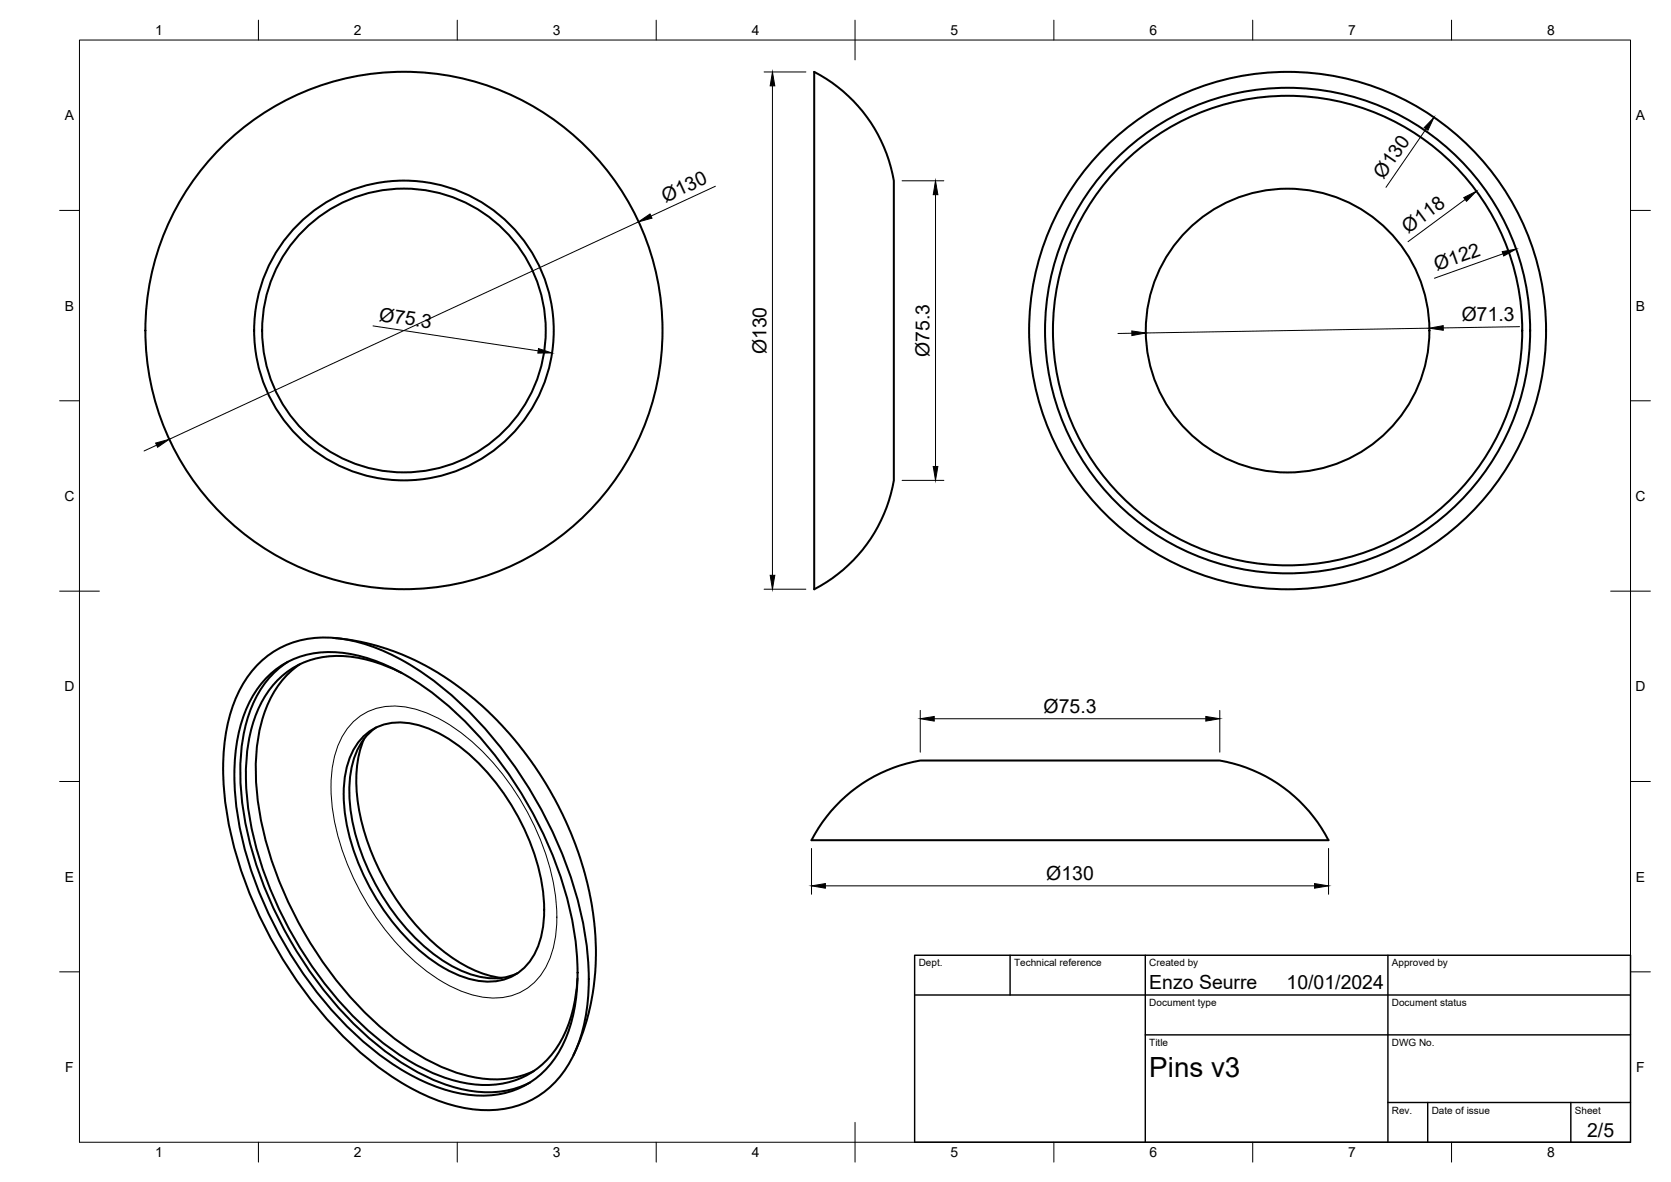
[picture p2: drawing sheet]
<svg xmlns="http://www.w3.org/2000/svg" width="420mm" height="297mm" viewBox="0 0 420 297" stroke-linecap="round" stroke-linejoin="round" font-family="sans-serif">
<!-- layer: Visible -->
<g fill="none" stroke="#000" stroke-width=".51">
<path d="M204.7 18.1a37.4 37.4 0 0 1 20 28v69.6a25.3 25.3 0 0 1-2.4 13.4 38 38 0 0 1-17.6 19zM65.7 166.2a24 24 0 0 1 21.3-5.5 55 55 0 0 1 24.3 12.2 106.4 106.4 0 0 1 35.8 61.9 55.4 55.4 0 0 1-1.6 27.3 24.5 24.5 0 0 1-15.3 15.8 31.7 31.7 0 0 1-21.9-2 78.3 78.3 0 0 1-29.4-23.8 104.8 104.8 0 0 1-22.4-51.5 49.6 49.6 0 0 1 3.2-26.1 26.2 26.2 0 0 1 6-8.3zM67.9 169.5a22.6 22.6 0 0 1 20-5.2 51.6 51.6 0 0 1 22.9 11.4 99.9 99.9 0 0 1 33.5 58.2 51.9 51.9 0 0 1-1.5 25.6 22.4 22.4 0 0 1-18.9 15.7 36.9 36.9 0 0 1-21.8-5.7 85.2 85.2 0 0 1-28.5-28.9 92.5 92.5 0 0 1-14.6-42.4 41.6 41.6 0 0 1 4.5-23.2l1.3-2zM72.4 166.3a25.8 25.8 0 0 0-10.7 16.4 63.4 63.4 0 0 0 1.9 32 100.8 100.8 0 0 0 31.2 47.9 53 53 0 0 0 21.6 11.2 24.9 24.9 0 0 0 16.9-1.8M75.4 166.9a25.4 25.4 0 0 0-10 16 62.1 62.1 0 0 0 2.1 30.8 96.2 96.2 0 0 0 32.4 47.8 47.1 47.1 0 0 0 20.6 9.4 23.3 23.3 0 0 0 13.7-1.7M83.8 160.3l3 .3a66.1 66.1 0 0 1 38 20.2l5.7 6.4 3 4 3 4.6 2.8 4.7 2.1 4 3.3 7.7 1.3 3.8 1.7 5.9 1.4 7.6 .6 5.2 .1 3.7v4.4l-.4 4.5a56.2 56.2 0 0 1-5.2 17.9M101 169.1a32.6 32.6 0 0 0-20.2-3.9 21.3 21.3 0 0 0-16.2 13.7 46.7 46.7 0 0 0-2.3 23.4 95.6 95.6 0 0 0 34.8 60.4 46.7 46.7 0 0 0 21.4 9.7 21.4 21.4 0 0 0 23.7-13 37.7 37.7 0 0 0 3-13.5M90.8 185.6a13.2 13.2 0 0 1 13.2-3.7 36.1 36.1 0 0 1 17.8 11.4 57.1 57.1 0 0 1 15 33.2 23.1 23.1 0 0 1-3.4 14.9 13.1 13.1 0 0 1-14.2 4.9 36.1 36.1 0 0 1-17.8-11.4 57.1 57.1 0 0 1-14.9-33.2 23.1 23.1 0 0 1 3.4-14.8zM91.5 185.7a32.2 32.2 0 0 0-.8 19.9 61.2 61.2 0 0 0 22.6 34.8 28.4 28.4 0 0 0 12.8 5.4M94.6 182.8a16.2 16.2 0 0 0-6.4 11.5 46.1 46.1 0 0 0 5.7 26.9 52.2 52.2 0 0 0 19.5 21.4 20.3 20.3 0 0 0 13.7 3l3-1M211.3 201.3a36.9 36.9 0 0 1 20.8-10.2h69.5a25.2 25.2 0 0 1 13.5 2.5 38 38 0 0 1 18.9 17.5h-130l2.8-4.5 2.1-2.7z"/>
<circle cx="101.6" cy="83.1" r="35.7"/>
<circle cx="101.6" cy="83.1" r="37.7"/>
<circle cx="101.6" cy="83.1" r="65"/>
<circle cx="323.7" cy="83.1" r="65"/>
<circle cx="323.7" cy="83.1" r="61"/>
<circle cx="323.7" cy="83.1" r="59"/>
<circle cx="323.8" cy="83.1" r="35.7"/>
</g>
<!-- layer: Visible Narrow -->
<path d="M88.9 181.3a15.1 15.1 0 0 1 14.5-3.3 40.6 40.6 0 0 1 19.3 12.2 65.5 65.5 0 0 1 17.1 35.7 29.8 29.8 0 0 1-2.4 16.9 14.5 14.5 0 0 1-15.7 7.8 34.4 34.4 0 0 1-17.6-9.2 65.5 65.5 0 0 1-20.6-39 29.8 29.8 0 0 1 2.4-17l.9-1.5z" fill="none" stroke="#000" stroke-width=".25"/>
<!-- layer: BORDER -->
<g fill="none" stroke="#000" stroke-width=".25">
<path d="M20 10.1h390v276.9h-390zM65 5.1v5M115 5.1v5M165 5.1v5M215 5.1v10M265 5.1v5M315 5.1v5M365 5.1v5M15 52.9h5M410 52.9h5M15 100.7h5M410 100.7h5"/>
<path d="M15 148.6h10M405 148.6h10M15 196.4h5M410 196.4h5M15 244.2h5M410 244.2h5M65 287v5M115 287v5M165 287v5M215 282.1v9.9M265 287v5M315 287v5"/>
<path d="M365 287v5"/>
</g>
<!-- layer: TITLEBLOCK -->
<path d="M230 240.1h180v46.9h-180zM230 250h180M254 240.1v9.9M288 240.1v46.9M349 240.1v46.9M288 260.1h122M349 277.1h61M359 277.1v9.9M395 277.1v9.9" fill="none" stroke="#000" stroke-width=".36"/>
<!-- layer: FD_Dimensions -->
<g fill="none" stroke="#000" stroke-width=".25">
<path d="M192.1 18.1h10.5M194.2 21.6v123M358.6 32.4l-10.1 14.7M160.5 55.8l-117.9 54.6M179.9 46.8l-16.2 7.5M226.8 45.4h10.5M235.2 48.9v68.3M368.4 50.1l-14.4 10.6M377.9 63.8l-17.2 6.1M93.8 81.9l41.5 6.3M284.6 83.7l-3.5 .1M359.4 82.5l-71.3 1.2"/>
<path d="M382.1 82.1l-19.2 .3M39.4 111.9l-3.2 1.4M226.8 120.7h10.5M192.1 148.1h10.5M231.4 178.5v10.5M306.7 178.5v10.5M234.9 180.6h68.3M204 213.2v11.5M334.1 213.2v11.5M207.5 222.6h123"/>
</g>
<g fill="#000" stroke="#000" stroke-width=".25">
<path d="M194.2 18.1l.6 3.5h-1.1zM360.6 29.5l-1.5 3.2-1-.6zM160.5 55.8l2.9-2 .5 1zM235.2 45.4l.6 3.5h-1.1zM368 49.7l3.2-1.6-2.5 2.5zM377.7 63.2l3.5-.6-3.1 1.7zM135.4 87.6l3.4 1.1h-3.6zM284.6 83.2l3.5 .5-3.5 .6zM359.4 82.5l3.5-.7v1.2zM39.1 111.3l3.5-.9-3 2zM234.7 117.2h1.1l-.6 3.5zM193.7 144.6h1.1l-.6 3.5z"/>
<path d="M231.4 180.6l3.5-.5v1.1zM303.2 180.1l3.5 .5-3.5 .6zM204 222.6l3.5-.6v1.2zM330.5 222l3.6 .6-3.6 .6z"/>
</g>
<text font-size="7" x="289" y="270.6">Pins v3</text>
<g font-size="4.9">
<text x="347.9" y="45.2" transform="rotate(-55 347.9 45.2)">Ø130</text>
<text x="167.3" y="50.9" transform="rotate(-25 167.3 50.9)">Ø130</text>
<text x="354.1" y="58.8" transform="rotate(-37 354.1 58.8)">Ø118</text>
<text x="361.3" y="68.1" transform="rotate(-20 361.3 68.1)">Ø122</text>
<text x="95.2" y="80.6" transform="rotate(9 95.2 80.6)">Ø75.3</text>
<text x="367.6" y="80.8" transform="rotate(-1 367.6 80.8)">Ø71.3</text>
<text x="192.7" y="89" transform="rotate(-90 192.7 89)">Ø130</text>
<text x="233.7" y="89.7" transform="rotate(-90 233.7 89.7)">Ø75.3</text>
<text x="262.4" y="179.1">Ø75.3</text>
<text x="263.1" y="221.1">Ø130</text>
<text x="289" y="248.5">Enzo Seurre</text>
<text x="323.5" y="248.5">10/01/2024</text>
<text x="399.1" y="285.7">2/5</text>
</g>
<g font-size="3.5">
<text x="39" y="8.8">1</text>
<text x="89" y="8.8">2</text>
<text x="139" y="8.8">3</text>
<text x="189" y="8.8">4</text>
<text x="239" y="8.8">5</text>
<text x="289" y="8.8">6</text>
<text x="339" y="8.8">7</text>
<text x="389" y="8.8">8</text>
<text x="16.3" y="30.2">A</text>
<text x="411.3" y="30.2">A</text>
<text x="16.3" y="78">B</text>
<text x="411.3" y="78">B</text>
<text x="16.2" y="125.9">C</text>
<text x="411.2" y="125.9">C</text>
<text x="16.2" y="173.7">D</text>
<text x="411.2" y="173.7">D</text>
<text x="16.3" y="221.6">E</text>
<text x="411.3" y="221.6">E</text>
<text x="16.4" y="269.4">F</text>
<text x="411.4" y="269.4">F</text>
<text x="39" y="290.8">1</text>
<text x="89" y="290.8">2</text>
<text x="139" y="290.8">3</text>
<text x="189" y="290.8">4</text>
<text x="239" y="290.8">5</text>
<text x="289" y="290.8">6</text>
<text x="339" y="290.8">7</text>
<text x="389" y="290.8">8</text>
</g>
<g font-size="2.5">
<text x="231" y="242.9">Dept.</text>
<text x="255" y="242.9">Technical reference</text>
<text x="289" y="242.9">Created by</text>
<text x="350" y="242.9">Approved by</text>
<text x="289" y="252.8">Document type</text>
<text x="350" y="252.8">Document status</text>
<text x="289" y="262.9">Title</text>
<text x="350" y="262.9">DWG No.</text>
<text x="350" y="279.9">Rev.</text>
<text x="360" y="279.9">Date of issue</text>
<text x="396" y="279.9">Sheet</text>
</g>
</svg>
